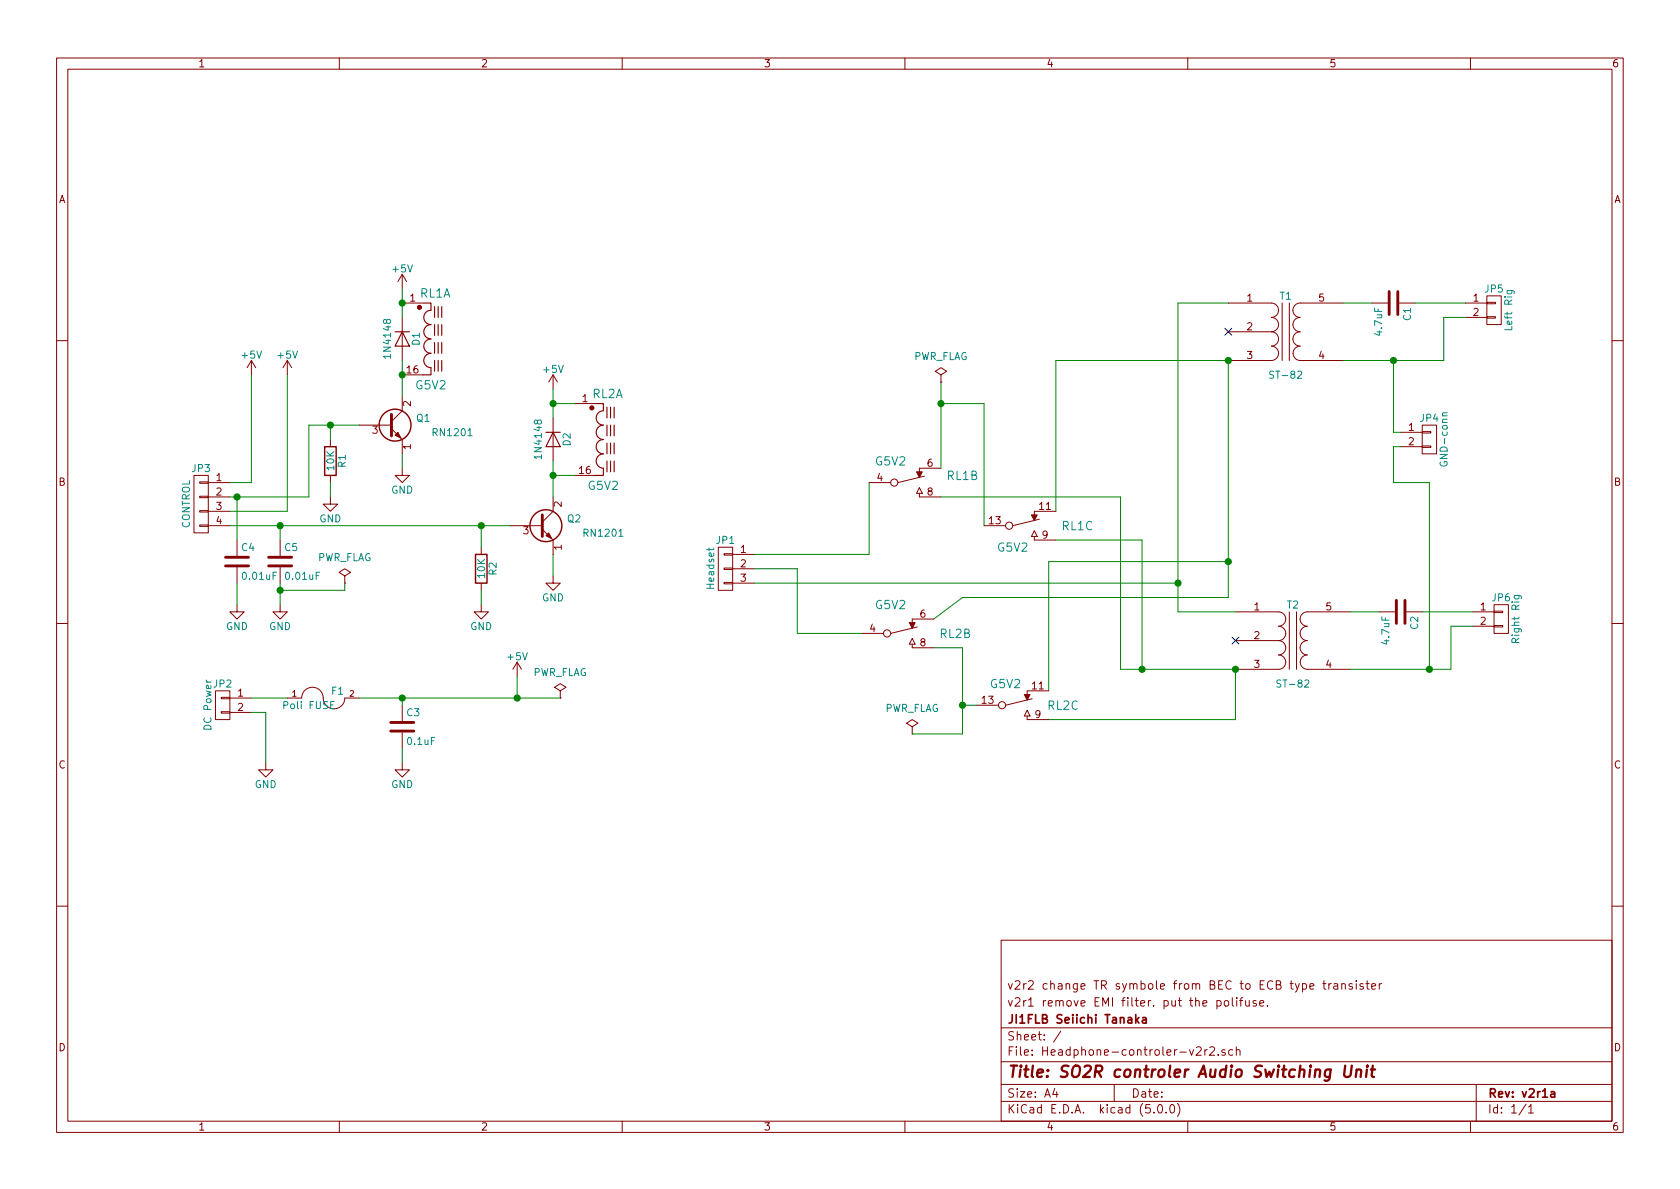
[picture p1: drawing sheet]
EESchema Schematic File Version 4
LIBS:Headphone-controler-v2r2-cache
EELAYER 26 0
EELAYER END
$Descr A4 11693 8268
encoding utf-8
Sheet 1 1
Title "SO2R controler Audio Switching Unit"
Date ""
Rev "v2r1a"
Comp "JI1FLB Seiichi Tanaka"
Comment1 "v2r1 remove EMI filter. put the polifuse."
Comment2 "v2r2 change TR symbole from BEC to ECB type transister"
Comment3 ""
Comment4 ""
$EndDescr
$Comp
L Headphone-controler-v2r0a-rescue:CONN_01X03 JP1
U 1 1
P 5050 3950
F 0 "JP1" H 5050 4150 50  0000 C CNN
F 1 "Headset" V 5150 3950 50  0000 C CNN
F 2 "Myparts:CON-JST-B03B-XASK-1" H 5050 3950 50  0001 C CNN
F 3 "" H 5050 3950 50  0000 C CNN
	1    5050 3950
	-1   0    0    -1  
$EndComp
$Comp
L Headphone-controler-v2r0a-rescue:CONN_01X02 JP6
U 1 1
P 10450 4300
F 0 "JP6" H 10450 4450 50  0000 C CNN
F 1 "Right Rig" V 10550 4300 50  0000 C CNN
F 2 "Myparts:CON-JST-B02B-XASK-1" H 10450 4300 50  0001 C CNN
F 3 "" H 10450 4300 50  0000 C CNN
	1    10450 4300
	1    0    0    -1  
$EndComp
$Comp
L Headphone-controler-v2r0a-rescue:CONN_01X02 JP5
U 1 1
P 10400 2150
F 0 "JP5" H 10400 2300 50  0000 C CNN
F 1 "Left Rig" V 10500 2150 50  0000 C CNN
F 2 "Myparts:CON-JST-B02B-XASK-1" H 10400 2150 50  0001 C CNN
F 3 "" H 10400 2150 50  0000 C CNN
	1    10400 2150
	1    0    0    -1  
$EndComp
$Comp
L Headphone-controler-v2r0a-rescue:CONN_01X02 JP2
U 1 1
P 1550 4900
F 0 "JP2" H 1550 5050 50  0000 C CNN
F 1 "DC Power" V 1650 4900 50  0000 C CNN
F 2 "Myparts:CON-JST-B02B-XASK-1" H 1550 4900 50  0001 C CNN
F 3 "" H 1550 4900 50  0000 C CNN
	1    1550 4900
	-1   0    0    -1  
$EndComp
$Comp
L Headphone-controler-v2r0a-rescue:CONN_01X04 JP3
U 1 1
P 1400 3500
F 0 "JP3" H 1400 3750 50  0000 C CNN
F 1 "CONTROL" V 1500 3500 50  0000 C CNN
F 2 "Myparts:CON-JST-B04B-XASK-1" H 1400 3500 50  0001 C CNN
F 3 "" H 1400 3500 50  0000 C CNN
	1    1400 3500
	-1   0    0    -1  
$EndComp
$Comp
L Device:C C3
U 1 1
P 2800 5050
F 0 "C3" H 2825 5150 50  0000 L CNN
F 1 "0.1uF" H 2825 4950 50  0000 L CNN
F 2 "Myparts:C050-025X075" H 2838 4900 50  0001 C CNN
F 3 "" H 2800 5050 50  0000 C CNN
	1    2800 5050
	1    0    0    -1  
$EndComp
$Comp
L Device:C C4
U 1 1
P 1650 3900
F 0 "C4" H 1675 4000 50  0000 L CNN
F 1 "0.01uF" H 1675 3800 50  0000 L CNN
F 2 "Myparts:C050-025X075" H 1688 3750 50  0001 C CNN
F 3 "" H 1650 3900 50  0000 C CNN
	1    1650 3900
	1    0    0    -1  
$EndComp
$Comp
L Device:C C5
U 1 1
P 1950 3900
F 0 "C5" H 1975 4000 50  0000 L CNN
F 1 "0.01uF" H 1975 3800 50  0000 L CNN
F 2 "Myparts:C050-025X075" H 1988 3750 50  0001 C CNN
F 3 "" H 1950 3900 50  0000 C CNN
	1    1950 3900
	1    0    0    -1  
$EndComp
$Comp
L Device:C C1
U 1 1
P 9700 2100
F 0 "C1" H 9725 2200 50  0000 L CNN
F 1 "4.7uF" H 9725 2000 50  0000 L CNN
F 2 "Capacitors_ThroughHole:C_Rect_L7_W6_P5" H 9738 1950 50  0001 C CNN
F 3 "" H 9700 2100 50  0000 C CNN
	1    9700 2100
	0    1    1    0   
$EndComp
$Comp
L Device:C C2
U 1 1
P 9750 4250
F 0 "C2" H 9775 4350 50  0000 L CNN
F 1 "4.7uF" H 9775 4150 50  0000 L CNN
F 2 "Capacitors_ThroughHole:C_Rect_L7_W6_P5" H 9788 4100 50  0001 C CNN
F 3 "" H 9750 4250 50  0000 C CNN
	1    9750 4250
	0    1    1    0   
$EndComp
$Comp
L Device:D D2
U 1 1
P 3850 3050
F 0 "D2" H 3850 3150 50  0000 C CNN
F 1 "1N4148" H 3850 2950 50  0000 C CNN
F 2 "Diodes_ThroughHole:Diode_DO-41_SOD81_Horizontal_RM10" H 3850 3050 50  0001 C CNN
F 3 "" H 3850 3050 50  0000 C CNN
	1    3850 3050
	0    1    1    0   
$EndComp
$Comp
L Device:D D1
U 1 1
P 2800 2350
F 0 "D1" H 2800 2450 50  0000 C CNN
F 1 "1N4148" H 2800 2250 50  0000 C CNN
F 2 "Diodes_ThroughHole:Diode_DO-41_SOD81_Horizontal_RM10" H 2800 2350 50  0001 C CNN
F 3 "" H 2800 2350 50  0000 C CNN
	1    2800 2350
	0    1    1    0   
$EndComp
$Comp
L Headphone-controler-v2r0a-rescue:TRANSFO4 T1
U 1 1
P 8950 2300
F 0 "T1" H 8950 2550 50  0000 C CNN
F 1 "ST-82" H 8950 2000 50  0000 C CNN
F 2 "MyLib:ST-Trans-CB19" H 8950 2300 50  0001 C CNN
F 3 "" H 8950 2300 50  0000 C CNN
	1    8950 2300
	1    0    0    -1  
$EndComp
$Comp
L Headphone-controler-v2r0a-rescue:TRANSFO4 T2
U 1 1
P 9000 4450
F 0 "T2" H 9000 4700 50  0000 C CNN
F 1 "ST-82" H 9000 4150 50  0000 C CNN
F 2 "MyLib:ST-Trans-CB19" H 9000 4450 50  0001 C CNN
F 3 "" H 9000 4450 50  0000 C CNN
	1    9000 4450
	1    0    0    -1  
$EndComp
$Comp
L Device:R R2
U 1 1
P 3350 3950
F 0 "R2" V 3430 3950 50  0000 C CNN
F 1 "10K" V 3350 3950 50  0000 C CNN
F 2 "Myparts:0204V" V 3280 3950 50  0001 C CNN
F 3 "" H 3350 3950 50  0000 C CNN
	1    3350 3950
	1    0    0    -1  
$EndComp
$Comp
L Device:R R1
U 1 1
P 2300 3200
F 0 "R1" V 2380 3200 50  0000 C CNN
F 1 "10K" V 2300 3200 50  0000 C CNN
F 2 "Myparts:0204V" V 2230 3200 50  0001 C CNN
F 3 "" H 2300 3200 50  0000 C CNN
	1    2300 3200
	1    0    0    -1  
$EndComp
$Comp
L Headphone-controler-v2r0a-rescue:CONN_01X02 JP4
U 1 1
P 9950 3050
F 0 "JP4" H 9950 3200 50  0000 C CNN
F 1 "GND-conn" V 10050 3050 50  0000 C CNN
F 2 "Pin_Headers:Pin_Header_Straight_1x02" H 9950 3050 50  0001 C CNN
F 3 "" H 9950 3050 50  0000 C CNN
	1    9950 3050
	1    0    0    -1  
$EndComp
Wire Wire Line
	9350 2100 9550 2100
Wire Wire Line
	9850 2100 10200 2100
Wire Wire Line
	9350 2500 9700 2500
Wire Wire Line
	10050 2500 10050 2200
Wire Wire Line
	10050 2200 10200 2200
Wire Wire Line
	9750 3000 9700 3000
Wire Wire Line
	9700 3000 9700 2500
Connection ~ 9700 2500
Wire Wire Line
	9400 4250 9600 4250
Wire Wire Line
	9900 4250 10250 4250
Wire Wire Line
	10250 4350 10100 4350
Wire Wire Line
	10100 4350 10100 4650
Wire Wire Line
	10100 4650 9950 4650
Wire Wire Line
	9950 4650 9950 3350
Wire Wire Line
	9950 3350 9700 3350
Wire Wire Line
	9700 3350 9700 3100
Wire Wire Line
	9700 3100 9750 3100
Connection ~ 9950 4650
Wire Wire Line
	5250 3850 6050 3850
Wire Wire Line
	6050 3850 6050 3350
Wire Wire Line
	8550 2100 8200 2100
Wire Wire Line
	8200 2100 8200 4050
Wire Wire Line
	8200 4050 5250 4050
Wire Wire Line
	8200 4250 8600 4250
Connection ~ 8200 4050
Wire Wire Line
	5550 4400 6000 4400
Wire Wire Line
	6550 2650 6550 2800
Wire Wire Line
	6550 2800 6850 2800
Wire Wire Line
	6850 2800 6850 3650
Wire Wire Line
	6550 3450 7800 3450
Wire Wire Line
	7800 4650 7950 4650
Wire Wire Line
	8600 4650 8600 5000
Wire Wire Line
	7350 3550 7350 2500
Wire Wire Line
	7350 2500 8550 2500
Wire Wire Line
	8550 2500 8550 3900
Connection ~ 8600 4650
Wire Wire Line
	6500 4300 6700 4150
Wire Wire Line
	6700 4150 8550 4150
Connection ~ 8550 2500
Wire Wire Line
	6500 4500 6700 4500
Wire Wire Line
	6700 4500 6700 4900
Wire Wire Line
	6700 4900 6800 4900
Wire Wire Line
	7300 4800 7300 3900
Wire Wire Line
	7300 3900 8550 3900
Wire Wire Line
	8600 5000 7300 5000
Wire Wire Line
	5250 3950 5550 3950
Wire Wire Line
	5550 3950 5550 4400
$Comp
L power:GND #PWR01
U 1 1
P 2800 3250
F 0 "#PWR01" H 2800 3000 50  0001 C CNN
F 1 "GND" H 2800 3100 50  0000 C CNN
F 2 "" H 2800 3250 50  0000 C CNN
F 3 "" H 2800 3250 50  0000 C CNN
	1    2800 3250
	1    0    0    -1  
$EndComp
$Comp
L power:+5V #PWR02
U 1 1
P 2800 2000
F 0 "#PWR02" H 2800 1850 50  0001 C CNN
F 1 "+5V" H 2800 2140 50  0000 C CNN
F 2 "" H 2800 2000 50  0000 C CNN
F 3 "" H 2800 2000 50  0000 C CNN
	1    2800 2000
	1    0    0    -1  
$EndComp
$Comp
L power:+5V #PWR03
U 1 1
P 3850 2700
F 0 "#PWR03" H 3850 2550 50  0001 C CNN
F 1 "+5V" H 3850 2840 50  0000 C CNN
F 2 "" H 3850 2700 50  0000 C CNN
F 3 "" H 3850 2700 50  0000 C CNN
	1    3850 2700
	1    0    0    -1  
$EndComp
NoConn ~ 8550 2300
NoConn ~ 8600 4450
$Comp
L power:+5V #PWR04
U 1 1
P 1750 2600
F 0 "#PWR04" H 1750 2450 50  0001 C CNN
F 1 "+5V" H 1750 2740 50  0000 C CNN
F 2 "" H 1750 2600 50  0000 C CNN
F 3 "" H 1750 2600 50  0000 C CNN
	1    1750 2600
	1    0    0    -1  
$EndComp
$Comp
L power:+5V #PWR05
U 1 1
P 2000 2600
F 0 "#PWR05" H 2000 2450 50  0001 C CNN
F 1 "+5V" H 2000 2740 50  0000 C CNN
F 2 "" H 2000 2600 50  0000 C CNN
F 3 "" H 2000 2600 50  0000 C CNN
	1    2000 2600
	1    0    0    -1  
$EndComp
Wire Wire Line
	1600 3350 1750 3350
Wire Wire Line
	1750 3350 1750 2600
Wire Wire Line
	2000 2600 2000 3550
Wire Wire Line
	2000 3550 1600 3550
Wire Wire Line
	1600 3450 1650 3450
Wire Wire Line
	2150 3450 2150 2950
Wire Wire Line
	2150 2950 2300 2950
Wire Wire Line
	1600 3650 1950 3650
Wire Wire Line
	3350 3800 3350 3650
$Comp
L power:GND #PWR06
U 1 1
P 2300 3450
F 0 "#PWR06" H 2300 3200 50  0001 C CNN
F 1 "GND" H 2300 3300 50  0000 C CNN
F 2 "" H 2300 3450 50  0000 C CNN
F 3 "" H 2300 3450 50  0000 C CNN
	1    2300 3450
	1    0    0    -1  
$EndComp
$Comp
L power:GND #PWR07
U 1 1
P 3350 4200
F 0 "#PWR07" H 3350 3950 50  0001 C CNN
F 1 "GND" H 3350 4050 50  0000 C CNN
F 2 "" H 3350 4200 50  0000 C CNN
F 3 "" H 3350 4200 50  0000 C CNN
	1    3350 4200
	1    0    0    -1  
$EndComp
$Comp
L power:GND #PWR08
U 1 1
P 3850 4000
F 0 "#PWR08" H 3850 3750 50  0001 C CNN
F 1 "GND" H 3850 3850 50  0000 C CNN
F 2 "" H 3850 4000 50  0000 C CNN
F 3 "" H 3850 4000 50  0000 C CNN
	1    3850 4000
	1    0    0    -1  
$EndComp
$Comp
L power:GND #PWR09
U 1 1
P 1950 4200
F 0 "#PWR09" H 1950 3950 50  0001 C CNN
F 1 "GND" H 1950 4050 50  0000 C CNN
F 2 "" H 1950 4200 50  0000 C CNN
F 3 "" H 1950 4200 50  0000 C CNN
	1    1950 4200
	1    0    0    -1  
$EndComp
$Comp
L power:GND #PWR010
U 1 1
P 1650 4200
F 0 "#PWR010" H 1650 3950 50  0001 C CNN
F 1 "GND" H 1650 4050 50  0000 C CNN
F 2 "" H 1650 4200 50  0000 C CNN
F 3 "" H 1650 4200 50  0000 C CNN
	1    1650 4200
	1    0    0    -1  
$EndComp
Wire Wire Line
	1650 4200 1650 4050
Wire Wire Line
	1650 3750 1650 3450
Connection ~ 1650 3450
Wire Wire Line
	1950 4050 1950 4100
Wire Wire Line
	1950 3750 1950 3650
Connection ~ 1950 3650
Wire Wire Line
	2300 3450 2300 3350
Wire Wire Line
	3350 4200 3350 4100
Wire Wire Line
	3850 4000 3850 3850
$Comp
L power:GND #PWR011
U 1 1
P 1850 5300
F 0 "#PWR011" H 1850 5050 50  0001 C CNN
F 1 "GND" H 1850 5150 50  0000 C CNN
F 2 "" H 1850 5300 50  0000 C CNN
F 3 "" H 1850 5300 50  0000 C CNN
	1    1850 5300
	1    0    0    -1  
$EndComp
Wire Wire Line
	1750 4950 1850 4950
Wire Wire Line
	1850 4950 1850 5300
$Comp
L power:+5V #PWR012
U 1 1
P 3600 4700
F 0 "#PWR012" H 3600 4550 50  0001 C CNN
F 1 "+5V" H 3600 4840 50  0000 C CNN
F 2 "" H 3600 4700 50  0000 C CNN
F 3 "" H 3600 4700 50  0000 C CNN
	1    3600 4700
	1    0    0    -1  
$EndComp
Wire Wire Line
	2500 4850 2800 4850
Wire Wire Line
	3600 4850 3600 4700
$Comp
L power:PWR_FLAG #FLG013
U 1 1
P 3900 4850
F 0 "#FLG013" H 3900 4945 50  0001 C CNN
F 1 "PWR_FLAG" H 3900 5030 50  0000 C CNN
F 2 "" H 3900 4850 50  0000 C CNN
F 3 "" H 3900 4850 50  0000 C CNN
	1    3900 4850
	1    0    0    -1  
$EndComp
Connection ~ 3600 4850
$Comp
L g5v2:G5V2 RL1
U 1 1
P 3000 2350
F 0 "RL1" H 3030 2670 59  0000 C CNN
F 1 "G5V2" H 3000 2030 58  0000 C CNN
F 2 "relay:G5V-2" H 3000 2350 60  0001 C CNN
F 3 "" H 3000 2350 60  0000 C CNN
	1    3000 2350
	1    0    0    -1  
$EndComp
$Comp
L g5v2:G5V2 RL2
U 2 1
P 6250 4400
F 0 "RL2" V 6250 4800 59  0000 C CNN
F 1 "G5V2" V 6050 4350 58  0000 C CNN
F 2 "relay:G5V-2" H 6250 4400 60  0001 C CNN
F 3 "" H 6250 4400 60  0000 C CNN
	2    6250 4400
	0    1    1    0   
$EndComp
$Comp
L g5v2:G5V2 RL2
U 3 1
P 7050 4900
F 0 "RL2" V 7050 5250 59  0000 C CNN
F 1 "G5V2" V 6900 4850 58  0000 C CNN
F 2 "relay:G5V-2" H 7050 4900 60  0001 C CNN
F 3 "" H 7050 4900 60  0000 C CNN
	3    7050 4900
	0    1    1    0   
$EndComp
Connection ~ 2800 2100
Connection ~ 2800 2600
$Comp
L g5v2:G5V2 RL2
U 1 1
P 4200 3050
F 0 "RL2" H 4230 3370 59  0000 C CNN
F 1 "G5V2" H 4200 2730 58  0000 C CNN
F 2 "relay:G5V-2" H 4200 3050 60  0001 C CNN
F 3 "" H 4200 3050 60  0000 C CNN
	1    4200 3050
	1    0    0    -1  
$EndComp
$Comp
L g5v2:G5V2 RL1
U 2 1
P 6300 3350
F 0 "RL1" V 6250 3750 59  0000 C CNN
F 1 "G5V2" V 6150 3250 58  0000 C CNN
F 2 "relay:G5V-2" H 6300 3350 60  0001 C CNN
F 3 "" H 6300 3350 60  0000 C CNN
	2    6300 3350
	0    1    1    0   
$EndComp
$Comp
L g5v2:G5V2 RL1
U 3 1
P 7100 3650
F 0 "RL1" V 7100 4050 59  0000 C CNN
F 1 "G5V2" V 7250 3600 58  0000 C CNN
F 2 "relay:G5V-2" H 7100 3650 60  0001 C CNN
F 3 "" H 7100 3650 60  0000 C CNN
	3    7100 3650
	0    1    1    0   
$EndComp
Wire Wire Line
	7800 3450 7800 4650
Wire Wire Line
	7350 3750 7950 3750
Wire Wire Line
	7950 3750 7950 4650
$Comp
L Headphone-controler-v2r0a-rescue:FUSE F1
U 1 1
P 2250 4850
F 0 "F1" H 2350 4900 50  0000 C CNN
F 1 "Poli FUSE" H 2150 4800 50  0000 C CNN
F 2 "Capacitors_ThroughHole:C_Rect_L7_W3.5_P5" H 2250 4850 50  0001 C CNN
F 3 "" H 2250 4850 50  0000 C CNN
	1    2250 4850
	1    0    0    -1  
$EndComp
Wire Wire Line
	1750 4850 2000 4850
Wire Wire Line
	2800 4900 2800 4850
Connection ~ 2800 4850
$Comp
L power:GND #PWR014
U 1 1
P 2800 5300
F 0 "#PWR014" H 2800 5050 50  0001 C CNN
F 1 "GND" H 2800 5150 50  0000 C CNN
F 2 "" H 2800 5300 50  0000 C CNN
F 3 "" H 2800 5300 50  0000 C CNN
	1    2800 5300
	1    0    0    -1  
$EndComp
Wire Wire Line
	2800 5300 2800 5200
$Comp
L power:PWR_FLAG #FLG015
U 1 1
P 2400 4050
F 0 "#FLG015" H 2400 4145 50  0001 C CNN
F 1 "PWR_FLAG" H 2400 4230 50  0000 C CNN
F 2 "" H 2400 4050 50  0000 C CNN
F 3 "" H 2400 4050 50  0000 C CNN
	1    2400 4050
	1    0    0    -1  
$EndComp
Wire Wire Line
	2400 4050 2400 4100
Wire Wire Line
	2400 4100 1950 4100
Connection ~ 1950 4100
$Comp
L power:PWR_FLAG #FLG016
U 1 1
P 6350 5100
F 0 "#FLG016" H 6350 5195 50  0001 C CNN
F 1 "PWR_FLAG" H 6350 5280 50  0000 C CNN
F 2 "" H 6350 5100 50  0000 C CNN
F 3 "" H 6350 5100 50  0000 C CNN
	1    6350 5100
	1    0    0    -1  
$EndComp
Wire Wire Line
	6700 5100 6350 5100
Connection ~ 6700 4900
$Comp
L power:PWR_FLAG #FLG017
U 1 1
P 6550 2650
F 0 "#FLG017" H 6550 2745 50  0001 C CNN
F 1 "PWR_FLAG" H 6550 2830 50  0000 C CNN
F 2 "" H 6550 2650 50  0000 C CNN
F 3 "" H 6550 2650 50  0000 C CNN
	1    6550 2650
	1    0    0    -1  
$EndComp
Connection ~ 6550 2800
Wire Wire Line
	3850 3200 3850 3300
Wire Wire Line
	4000 3300 3850 3300
Connection ~ 3850 3300
Wire Wire Line
	4000 2800 3850 2800
Wire Wire Line
	3850 2700 3850 2800
Connection ~ 3850 2800
Wire Wire Line
	2800 2500 2800 2600
Wire Wire Line
	2800 2000 2800 2100
Connection ~ 8550 3900
Connection ~ 7950 4650
$Comp
L Device:Q_NPN_ECB Q1
U 1 1
P 2700 2950
F 0 "Q1" H 3000 3000 50  0000 R CNN
F 1 "RN1201" H 3300 2900 50  0000 R CNN
F 2 "TR:2SC1815GR" H 2900 3050 50  0001 C CNN
F 3 "" H 2700 2950 50  0000 C CNN
	1    2700 2950
	1    0    0    -1  
$EndComp
$Comp
L Device:Q_NPN_ECB Q2
U 1 1
P 3750 3650
F 0 "Q2" H 4050 3700 50  0000 R CNN
F 1 "RN1201" H 4350 3600 50  0000 R CNN
F 2 "TR:2SC1815GR" H 3950 3750 50  0001 C CNN
F 3 "" H 3750 3650 50  0000 C CNN
	1    3750 3650
	1    0    0    -1  
$EndComp
Wire Wire Line
	9700 2500 10050 2500
Wire Wire Line
	9950 4650 9400 4650
Wire Wire Line
	8200 4050 8200 4250
Wire Wire Line
	3350 3650 3550 3650
Wire Wire Line
	1650 3450 2150 3450
Wire Wire Line
	1950 3650 3350 3650
Wire Wire Line
	3600 4850 3900 4850
Wire Wire Line
	2800 2100 2800 2200
Wire Wire Line
	2800 2600 2800 2750
Wire Wire Line
	2800 4850 3600 4850
Wire Wire Line
	1950 4100 1950 4200
Wire Wire Line
	6700 4900 6700 5100
Wire Wire Line
	6550 2800 6550 3250
Wire Wire Line
	3850 3300 3850 3450
Wire Wire Line
	3850 2800 3850 2900
Wire Wire Line
	8550 3900 8550 4150
Wire Wire Line
	7950 4650 8600 4650
Wire Wire Line
	2300 2950 2300 3050
Wire Wire Line
	2300 2950 2500 2950
Wire Wire Line
	2800 3150 2800 3250
Connection ~ 2300 2950
Connection ~ 3350 3650
$EndSCHEMATC
